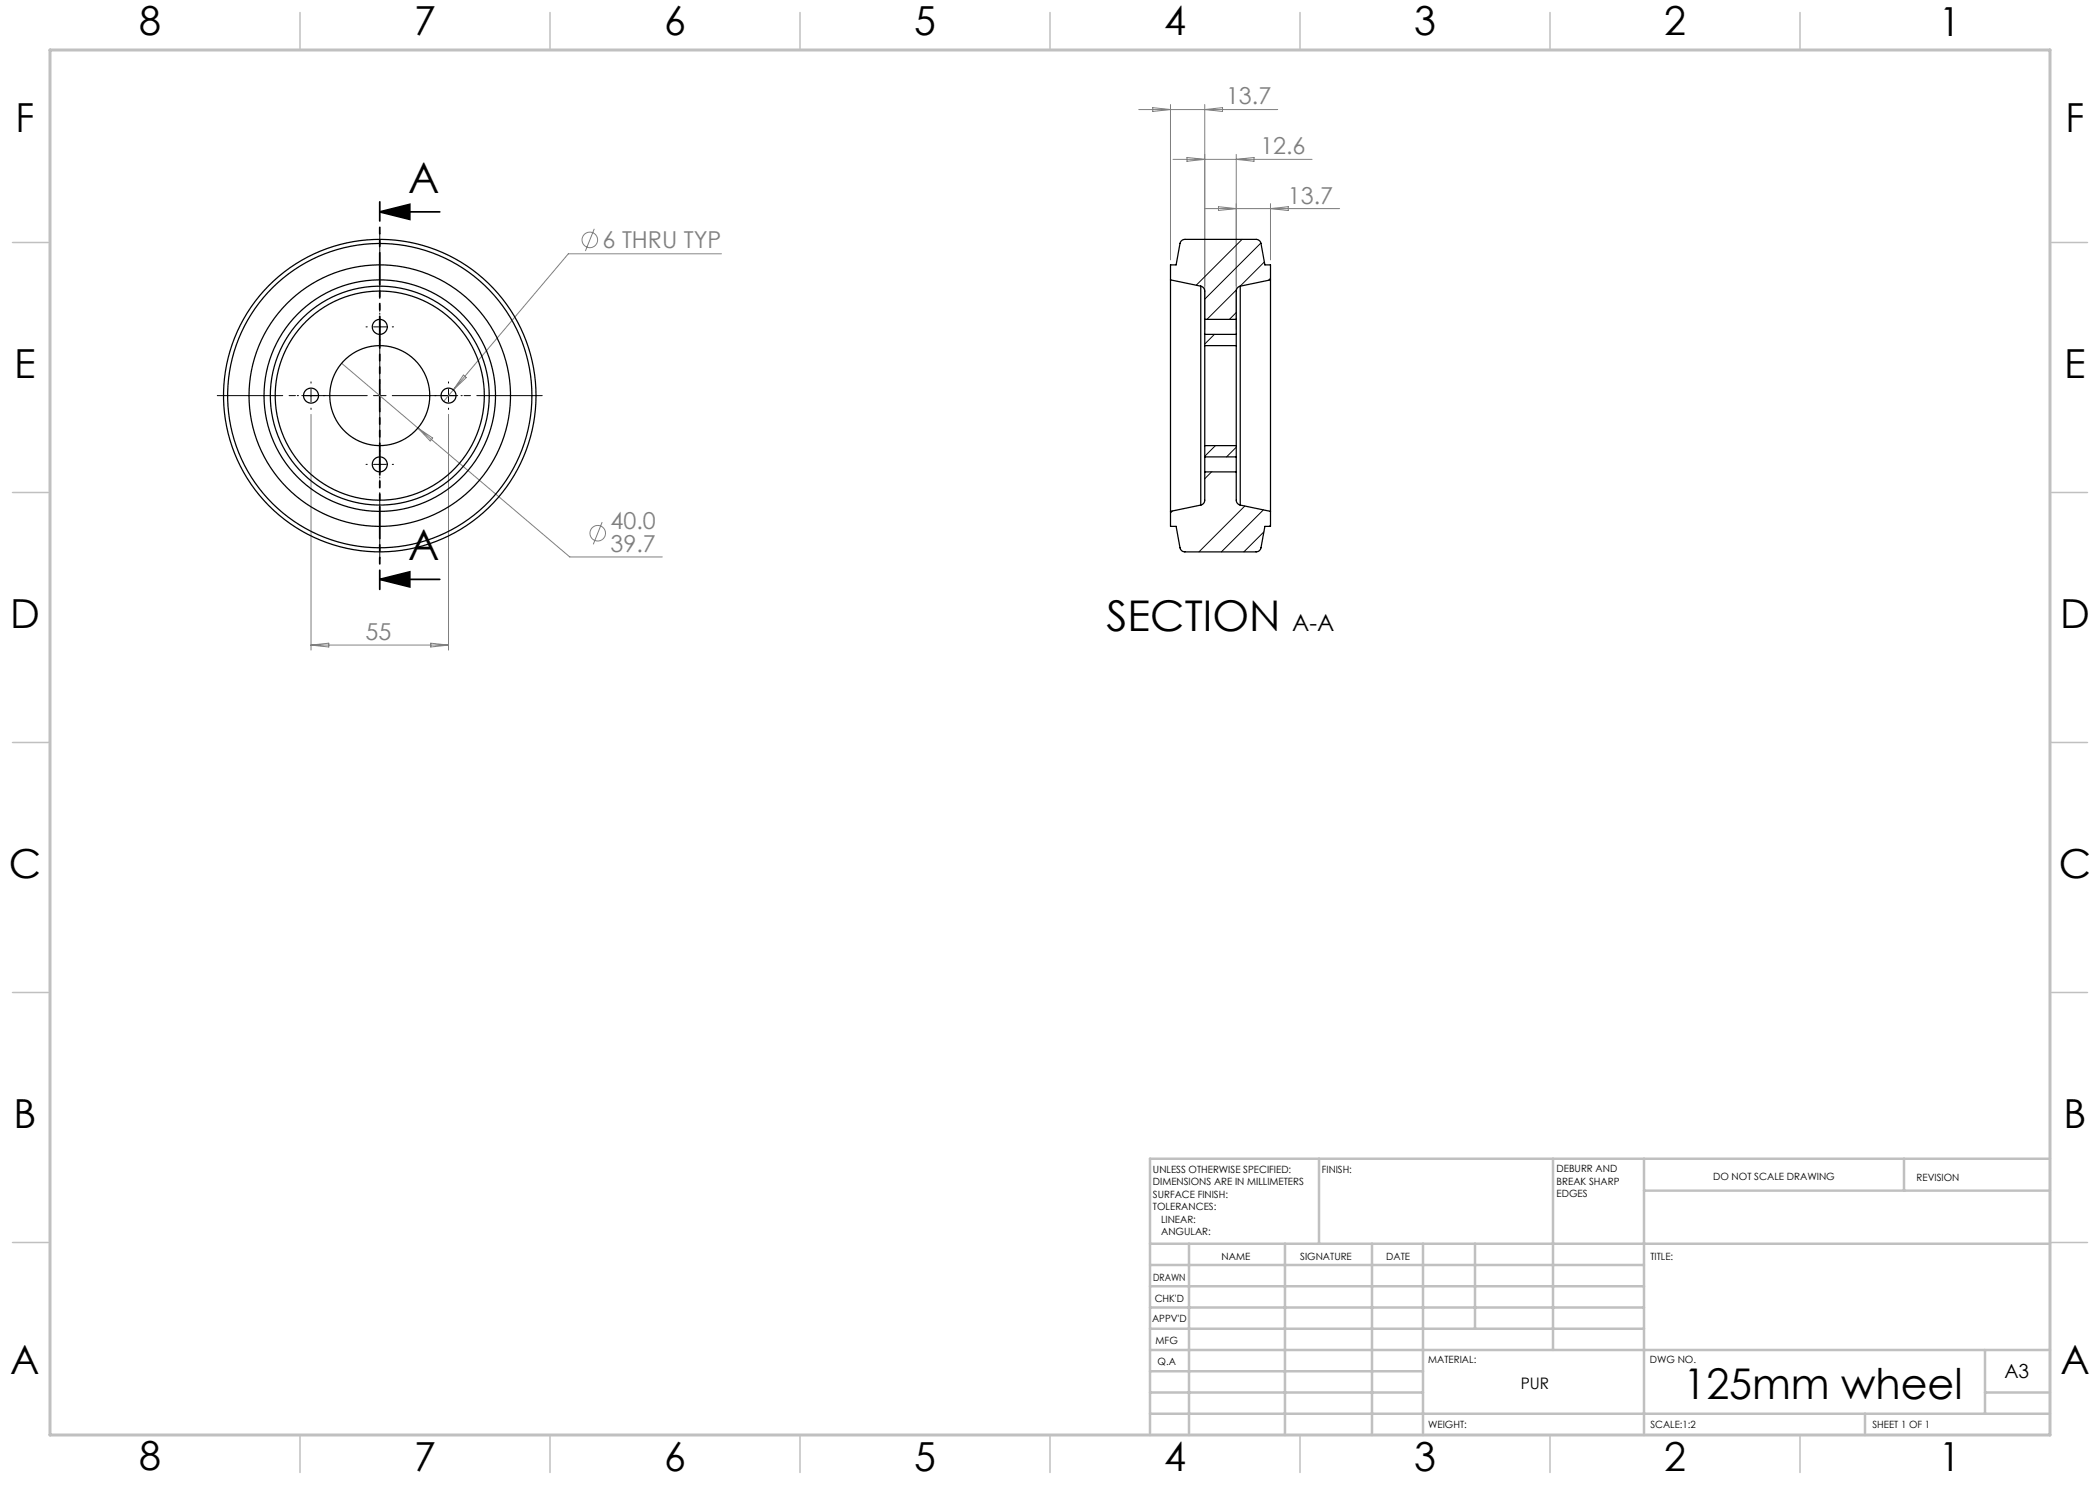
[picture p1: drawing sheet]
<svg xmlns="http://www.w3.org/2000/svg" width="420mm" height="297mm" viewBox="0 0 420 297" stroke-linecap="round" stroke-linejoin="round" font-family="sans-serif">
<g fill="none" stroke="#808080" stroke-width=".2">
<path d="M227.7 21.9h27.8M230.5 21.5l3.6 .4-3.6 .4zM234.1 20.9v31.1M234.6 31.9h27.8M237.4 31.5l3.5 .4-3.5 .4zM240.9 20.9v45M240.9 21.9l3.6-.4v.8zM247.2 30.9v35M247.2 31.9l3.6-.4v.8zM118.9 45.8l-1.8 4.4M144.3 50.8h-30.6l-25 29.5M240.9 41.7h27"/>
<path d="M243.7 41.3l3.5 .4-3.5 .4zM254.1 40.7v11.3M254.1 41.7l3.6-.4v.8zM68.3 72.7l45.7 38.7h18.5M92.7 75l.6 .5-2.6 2.5zM62.2 82.9v47.1M83.6 85.6l2.9 2-.5 .6zM89.7 82.9v47.1M120.4 104.4l-1.7 4.5M62.2 129h27.5M62.2 129l3.6-.4v.8zM86.1 128.6l3.6 .4-3.6 .4z"/>
<circle cx="118" cy="48" r="1.56"/>
<circle cx="119.5" cy="106.6" r="1.56"/>
</g>
<path d="M76 42.4h12M76 42.4l6-1.5v3zM76 115.9h12M76 115.9l6-1.5v3z" fill="none" stroke="#000" stroke-width=".35"/>
<path d="M73.5 79.1h-30M76 76.6v-30M78.5 79.1h30M76 81.6v30" fill="none" stroke="#000" stroke-width=".2" stroke-dasharray="15.2 1.3 1.3 1.3" stroke-dashoffset="2.1"/>
<g fill="none" stroke="#000" stroke-width=".2" stroke-dasharray="15.2 1.3 1.3 1.3">
<path d="M59.7 79.1h-.2M62.2 76.6v-.2M64.7 79.1h.3M73.5 65.4h-.3M76 62.9v-.3M76 67.9v.2M78.5 65.4h.2M87.2 79.1h-.2M89.7 76.6v-.2M92.2 79.1h.3M62.2 81.6v.3M73.5 92.9h-.3"/>
<path d="M76 90.4v-.3M76 95.4v.2M78.5 92.9h.2M89.7 81.6v.3"/>
</g>
<g fill="none" stroke="#000" stroke-width=".2">
<path d="M247.3 58l-5.9 5.9M248.4 47.9l-9.2 9.1M252.2 48.6l-11.3 11.2M252.9 52.4l-4.9 4.8M254.1 55.7l-.4 .4M61 79.1h2.5M62.2 77.9v2.5M74.7 79.1h2.5M74.7 65.4h2.5M76 64.1v2.5M76 77.9v2.5M88.5 79.1h2.5"/>
<path d="M89.7 77.9v2.5M242.9 66.9l-2 1.9M247.2 62.5l-1.3 1.4M74.7 92.9h2.5M76 91.6v2.5M242.3 94.4l-1.4 1.3M243.1 89.1l-2.2 2.2M247.2 89.4l-1.9 2M234.5 102.2l-.4 .4M249 101.2l-9.2 9.2M252.7 102l-8.4 8.4M252.8 106.4l-4 4"/>
<path d="M254.1 105l-.2 .3"/>
</g>
<path d="M76 40.4v77.5" fill="none" stroke="#000" stroke-width=".35" stroke-dasharray="6.3 1.3 1.3 1.3 1.3 1.3" stroke-dashoffset="2.5"/>
<path d="M410 231.8v55.2h-187.2" fill="none" stroke="#c0c0c0" stroke-width=".2"/>
<g fill="none" stroke="#c0c0c0" stroke-width=".5">
<path d="M263.8 231.8v17M310.6 231.8v38.2M328.8 231.8v55.2M328.8 238.1h81.2M380.8 231.8v6.3M410 231.8h-180v55.2M230 248.8h180M230 257.3h98.8M230 253h98.8M237.8 248.8v38.2M257 248.8v38.2M274.4 248.8v38.2"/>
<path d="M284.6 248.8v38.2M295 248.8v17M230 265.8h98.8M230 261.5h98.8M230 278.5h54.6M230 274.3h54.6M230 270h180M397 278.5h13M397 270v12.8M230 282.8h180M373 282.8v4.2"/>
</g>
<g fill="none" stroke="#c0c0c0" stroke-width=".3">
<path d="M60 2.5v7.5M110 2.5v7.5M160 2.5v7.5M210 2.5v7.5M260 2.5v7.5M310 2.5v7.5M360 2.5v7.5M2.5 48.5h7.5M410 48.5h7.5M2.5 98.5h7.5M410 98.5h7.5M2.5 148.5h7.5"/>
<path d="M410 148.5h7.5M2.5 198.5h7.5M410 198.5h7.5M2.5 248.5h7.5M410 248.5h7.5M60 287v7.5M110 287v7.5M160 287v7.5M210 287v7.5M260 287v7.5M310 287v7.5M360 287v7.5"/>
</g>
<path d="M10 10h400v277h-400z" fill="none" stroke="#c0c0c0" stroke-width=".6"/>
<path d="M76 42.4l6-1.5v3zM76 115.9l6-1.5v3z" fill="#000"/>
<g fill="none" stroke="#000" stroke-width=".25">
<path d="M234.1 56v-3h1.1l.8-4.3a1 1 0 0 1 1-.8h14.2a1 1 0 0 1 1 .8l.8 4.3h1.1v3M234.1 56v46.3M234.1 56l6.1 1.2M240.2 57.2a1 1 0 0 1 .7 1v5.7M240.2 57.2v43.8M248 57.2v43.8M248 57.2a1 1 0 0 0-.8 1v5.7M254.1 56v46.3M254.1 56l-6.1 1.2M240.9 69.1v20M240.9 63.9v3M240.9 66.9v2.2"/>
<path d="M240.9 63.9h6.3M240.9 69.1h6.3M240.9 66.9h6.3M247.2 69.1v20M247.2 63.9v3M247.2 66.9v2.2M240.9 94.4v5.6a1 1 0 0 1-.7 1M240.9 91.4v3M240.9 89.1v2.3M240.9 94.4h6.3M240.9 91.4h6.3M240.9 89.1h6.3"/>
<path d="M247.2 94.4v5.6a1 1 0 0 0 .8 1M247.2 91.4v3M247.2 89.1v2.3M234.1 102.3v3h1.1l.8 4.3a1 1 0 0 0 1 .8h14.2a1 1 0 0 0 1-.8l.8-4.3h1.1v-3M240.2 101l-6.1 1.3M248 101l6.1 1.3"/>
<circle cx="62.2" cy="79.1" r="1.5"/>
<circle cx="76" cy="79.1" r="10"/>
<circle cx="76" cy="79.1" r="21.9"/>
<circle cx="76" cy="79.1" r="20.9"/>
<circle cx="76" cy="65.4" r="1.5"/>
<circle cx="76" cy="79.1" r="26.2"/>
<circle cx="76" cy="79.1" r="30.4"/>
<circle cx="76" cy="79.1" r="23.2"/>
<circle cx="76" cy="79.1" r="31.3"/>
<circle cx="89.7" cy="79.1" r="1.5"/>
<circle cx="76" cy="92.9" r="1.5"/>
</g>
<g font-size="8.5">
<text x="81.6" y="38.5">A</text>
<text x="81.6" y="112">A</text>
<text x="221.3" y="126.2">SECTION</text>
<text x="336.7" y="279.7">125mm wheel</text>
</g>
<g font-size="8">
<text x="27.8" y="7">8</text>
<text x="82.8" y="7.1">7</text>
<text x="132.8" y="7.1">6</text>
<text x="182.8" y="7.1">5</text>
<text x="232.8" y="7.1">4</text>
<text x="282.8" y="7.1">3</text>
<text x="332.8" y="7.1">2</text>
<text x="387.8" y="7.1">1</text>
<text x="3.1" y="26.4">F</text>
<text x="413.1" y="26.3">F</text>
<text x="2.9" y="75.6">E</text>
<text x="412.9" y="75.6">E</text>
<text x="2" y="125.6">D</text>
<text x="412" y="125.6">D</text>
<text x="1.8" y="175.6">C</text>
<text x="411.8" y="175.6">C</text>
<text x="2.7" y="225.6">B</text>
<text x="412.7" y="225.6">B</text>
<text x="2.1" y="274.9">A</text>
<text x="412.1" y="274.8">A</text>
<text x="27.8" y="294">8</text>
<text x="82.8" y="294.1">7</text>
<text x="132.8" y="294.1">6</text>
<text x="182.8" y="294.1">5</text>
<text x="232.8" y="294.1">4</text>
<text x="282.8" y="294.1">3</text>
<text x="332.8" y="294.1">2</text>
<text x="387.8" y="294.1">1</text>
</g>
<g font-size="4.7" fill="#808080">
<text x="245.2" y="20.9">13.7</text>
<text x="252.1" y="30.9">12.6</text>
<text x="257.6" y="40.7">13.7</text>
<text x="120.5" y="49.7">6 THRU TYP</text>
<text x="122.1" y="105.9">40.0</text>
<text x="122.1" y="110.4">39.7</text>
<text x="73.1" y="128">55</text>
</g>
<text font-size="4.7" x="258.4" y="126.2">A-A</text>
<text font-size="3.9" x="400.9" y="275.5">A3</text>
<text font-size="3.2" x="304.1" y="277.9">PUR</text>
<g font-size="2">
<text x="230.6" y="234.6">UNLESS OTHERWISE SPECIFIED:</text>
<text x="230.6" y="237.1">DIMENSIONS ARE IN MILLIMETERS</text>
<text x="230.6" y="239.6">SURFACE FINISH:</text>
<text x="264.4" y="234.6">FINISH:</text>
<text x="311.3" y="234.5">DEBURR AND</text>
<text x="311.3" y="237">BREAK SHARP</text>
<text x="311.3" y="239.5">EDGES</text>
<text x="342.6" y="236">DO NOT SCALE DRAWING</text>
<text x="383.3" y="236.2">REVISION</text>
<text x="230.6" y="242.1">TOLERANCES:</text>
<text x="232.2" y="244.6">LINEAR:</text>
<text x="232.2" y="247.1">ANGULAR:</text>
<text x="244.3" y="252">NAME</text>
<text x="260" y="251.9">SIGNATURE</text>
<text x="277.2" y="251.9">DATE</text>
<text x="330.1" y="251.9">TITLE:</text>
<text x="230.6" y="256.1">DRAWN</text>
<text x="230.9" y="260.3">CHK'D</text>
<text x="230.4" y="264.4">APPV'D</text>
<text x="231.1" y="268.8">MFG</text>
<text x="231.5" y="273">Q.A</text>
<text x="285.6" y="272.5">MATERIAL:</text>
<text x="330" y="272.5">DWG NO.</text>
<text x="285.6" y="285.5">WEIGHT:</text>
<text x="330.1" y="285.6">SCALE:1:2</text>
<text x="374.5" y="285.6">SHEET 1 OF 1</text>
</g>
</svg>
